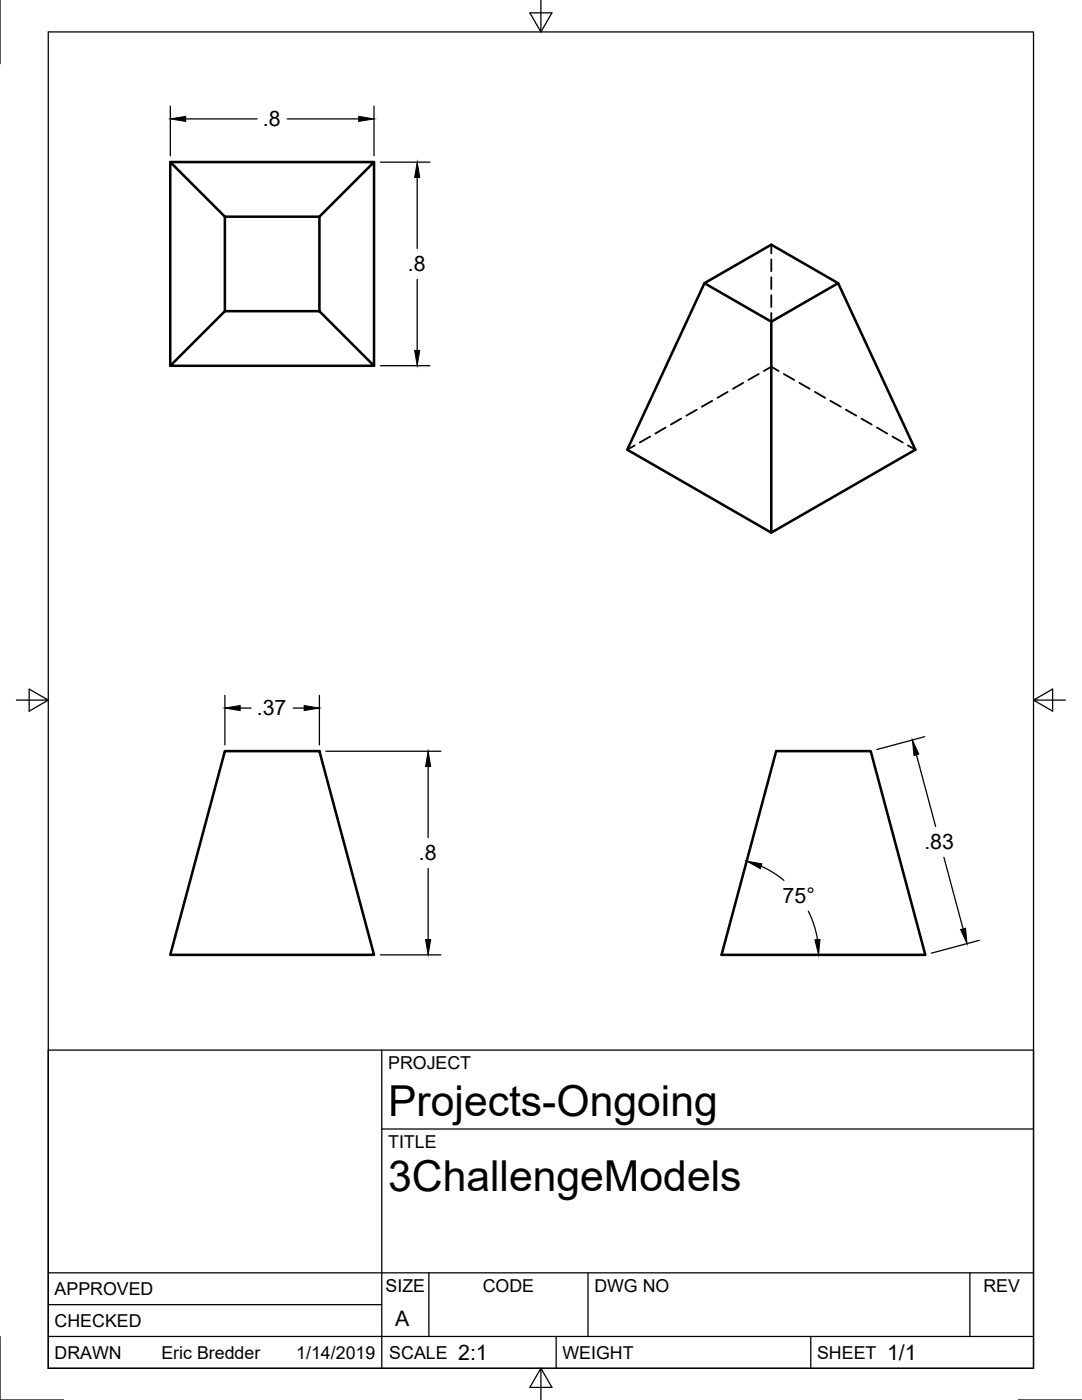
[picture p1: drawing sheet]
<svg xmlns="http://www.w3.org/2000/svg" width="216mm" height="279mm" viewBox="0 0 216 279" stroke-linecap="round" stroke-linejoin="round" font-family="sans-serif">
<!-- layer: Visible -->
<path d="M34 32.3h40.6l-10.9 10.9h-18.8M74.6 32.3v40.7M63.7 43.2v18.9M140.6 56.5l13.3 7.7v42.1l-28.7-16.6zM140.6 56.5l13.3-7.7 13.3 7.7 15.4 33.2-28.7 16.6M167.2 56.5l-13.3 7.7M34 73l10.9-10.9h18.8l10.9 10.9zM44.9 62.1v-18.9l-10.9-10.9v40.7M44.9 149.9h18.8l10.9 40.7h-40.6zM154.9 149.9h18.8l10.9 40.7h-40.6z" fill="none" stroke="#000" stroke-width=".51"/>
<!-- layer: Hidden -->
<g fill="none" stroke="#000" stroke-width=".36">
<path d="M153.9 48.8v1.8M153.9 51.8v2.3M153.9 55.3v2.4M153.9 58.9v2.4M142.1 80l-2.1 1.2M145.2 78.2l-2 1.2M148.3 76.4l-2.1 1.2M151.4 74.6l-2.1 1.2M152.4 74l1.5-.8 1.5 .8M153.9 62.5v1.7M156.4 74.6l2.1 1.2M159.5 76.4l2.1 1.2"/>
<path d="M162.6 78.2l2.1 1.2M165.7 80l2.1 1.2M126.6 88.9l-1.4 .8M129.7 87.1l-2 1.2M132.8 85.3l-2 1.2M135.9 83.5l-2 1.2M139 81.8l-2.1 1.2M168.8 81.8l2.1 1.2M171.9 83.5l2 1.2M175 85.3l2 1.2M178.1 87.1l2 1.2M181.2 88.9l1.4 .8"/>
</g>
<!-- layer: Border -->
<path d="M0 0v12.7M9.6 6.4h196.6v266.7h-196.6zM107.9 0v6.4l-2.2-3.8h4.4l-2.2 3.8M3.3 139.7h6.3l-3.8-2.2v4.4l3.8-2.2M206.2 139.7l3.8 2.2v-4.4l-3.8 2.2h6.4M0 266.7v12.7h12.7M107.9 273.1l2.2 3.8h-4.4l2.2-3.8v6.3M203.2 279.4h12.7" fill="none" stroke="#000" stroke-width=".25"/>
<!-- layer: Titleblock -->
<path d="M9.6 209.6h196.6v63.5h-196.6zM76.2 209.6v63.5M76.2 225.3h130M9.6 254h196.6M85.6 254v12.7M117.3 254v12.7M193.5 254v12.7M9.6 266.7h196.6M9.6 260.4h66.6M111 266.7v6.4M161.8 266.7v6.4" fill="none" stroke="#000" stroke-width=".25"/>
<!-- layer: Dimensions -->
<g fill="none" stroke="#000" stroke-width=".25">
<path d="M34 21.2v9.9M37 23.7h14.3M57.3 23.7h14.3M74.6 21.2v9.9M75.9 32.4h9.9M83.2 35.4v14.2M83.2 55.8v14.1M75.9 73h9.9M44.9 138.8v9.9M63.7 138.8v9.9M47.9 141.3h2.2M58.5 141.3h2.2"/>
<path d="M65 149.9h23M85.4 153v14.2M182.9 150.6l3.8 14.3M184.5 147l-9.5 2.6M85.4 173.3v14.2M151.9 172.9l2.7 1.4 1.8 1.4M188.3 171.1l3.9 14.3M75.9 190.6h12.1M161.3 181.8a19.4 19.4 0 0 1 1.8 5.7M195.4 187.7l-9.6 2.5"/>
</g>
<path d="M34 23.7l3-.5v1zM71.6 23.2l3 .5-3 .5zM83.2 32.4l.6 3h-1.1zM82.7 69.9h1.1l-.6 3.1zM44.9 141.3l3-.5v1zM60.7 140.8l3 .5-3 .5zM85.4 149.9l.5 3.1h-1zM182.1 147.7l1.2 2.8-.9 .3zM149 171.9l3 .5-.3 1zM84.9 187.5h1l-.5 3.1zM162.6 187.6l1-.1-.3 3.1zM191.7 185.5l1-.2 .3 3z" fill="#000" stroke="#000" stroke-width=".2"/>
<g font-size="8.5">
<text x="77.4" y="222.8">Projects-Ongoing</text>
<text x="77.4" y="237.8">3ChallengeModels</text>
</g>
<g font-size="4.3">
<text x="52.4" y="25.2">.8</text>
<text x="81.4" y="54.2">.8</text>
<text x="51.2" y="142.8">.37</text>
<text x="83.6" y="171.7">.8</text>
<text x="184.4" y="169.5">.83</text>
<text x="156.2" y="180.3">75°</text>
<text x="78.9" y="264.5">A</text>
<text x="91.4" y="271.4">2:1</text>
<text x="177" y="271.4">1/1</text>
</g>
<g font-size="3.5">
<text x="77.4" y="213.4">PROJECT</text>
<text x="77.4" y="229.1">TITLE</text>
<text x="76.9" y="257.8">SIZE</text>
<text x="96.3" y="257.8">CODE</text>
<text x="118.6" y="257.8">DWG NO</text>
<text x="196.2" y="257.8">REV</text>
<text x="10.9" y="258.5">APPROVED</text>
<text x="10.9" y="264.8">CHECKED</text>
<text x="10.9" y="271.2">DRAWN</text>
<text x="32.2" y="271.2">Eric Bredder</text>
<text x="59.1" y="271.2">1/14/2019</text>
<text x="77.7" y="271.2">SCALE</text>
<text x="112.2" y="271.2">WEIGHT</text>
<text x="163" y="271.2">SHEET</text>
</g>
</svg>
